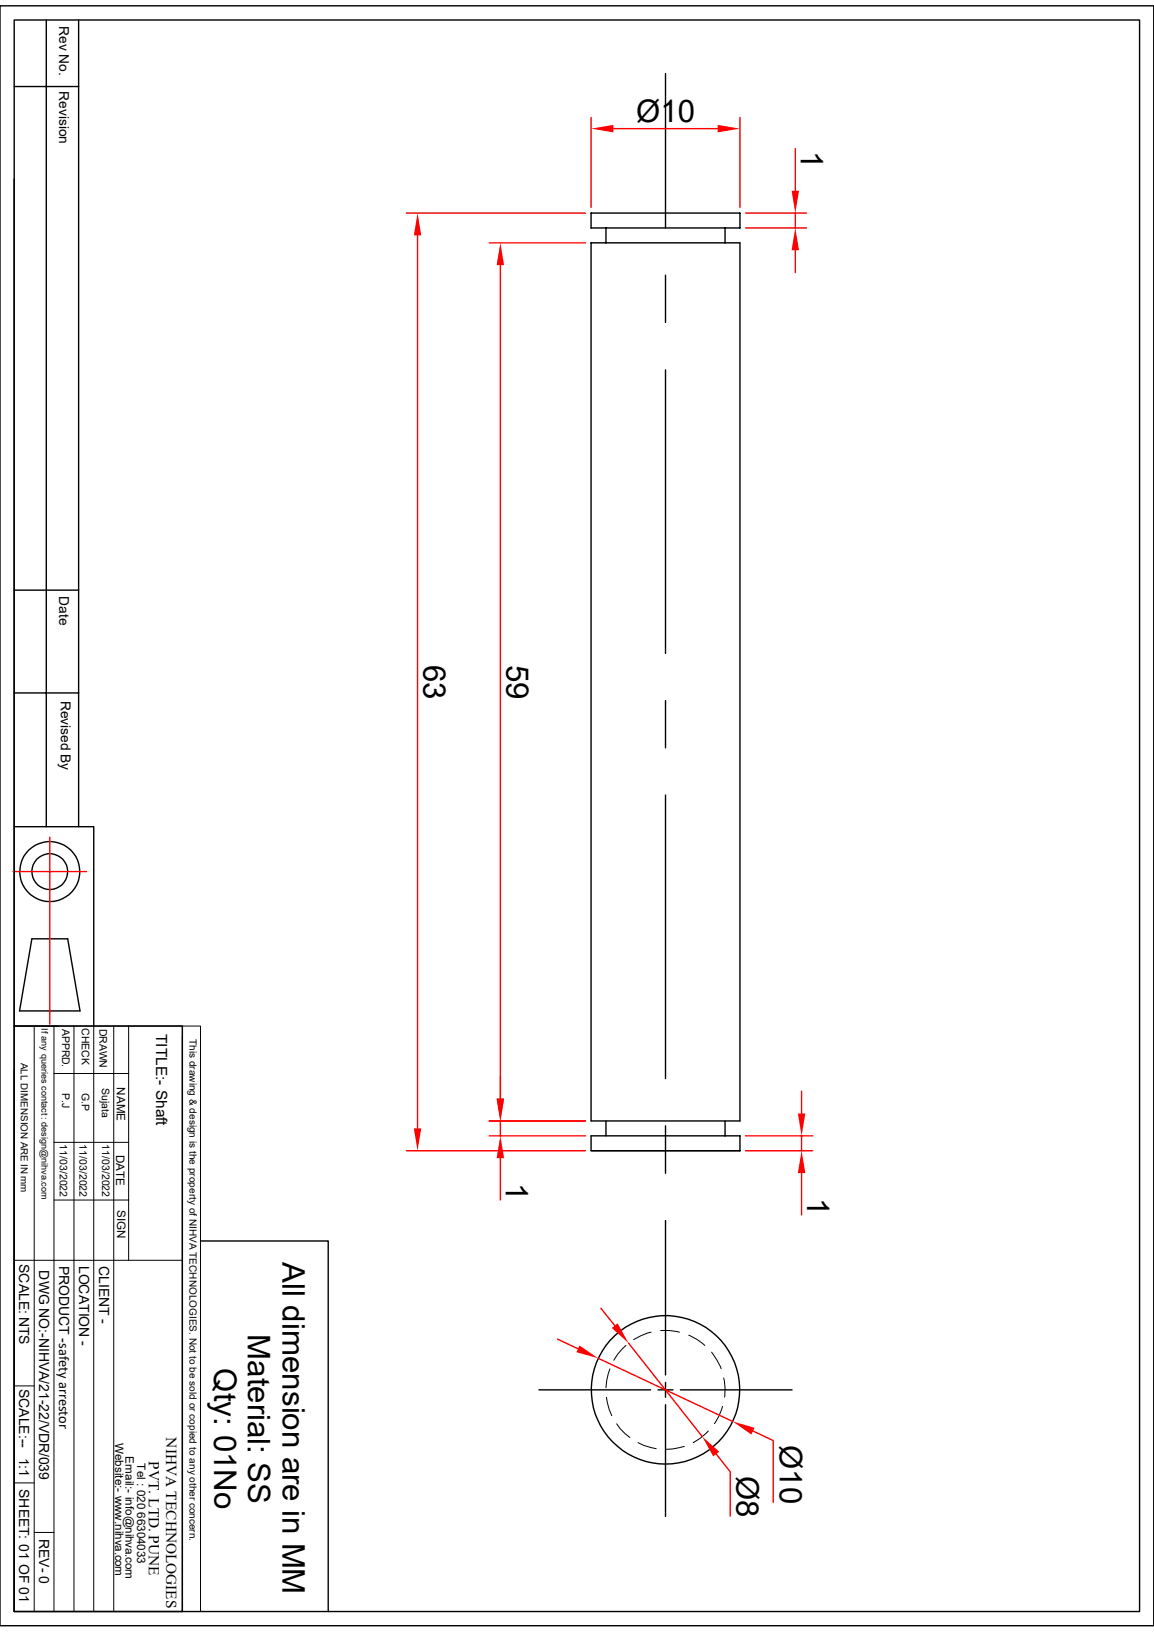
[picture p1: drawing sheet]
<svg xmlns="http://www.w3.org/2000/svg" width="210mm" height="297mm" viewBox="0 0 210 297" stroke-linecap="round" stroke-linejoin="round" font-family="sans-serif">
<g fill="none" stroke="#000" stroke-width=".25">
<path d="M0 1.1h210v294.8h-210zM2.6 3.6h204.8v289.7h-204.8zM2.6 15.7h11.7M8.4 3.6v146.9M14.3 3.6v146.9M121.1 13.4v28.1M2.6 32.6v117.9h14.5v36.2M107.6 38.8h27.1v2.7h-27.1zM110.3 41.5v2.7M121.1 50.1v8.6M132 41.5v2.7M121.1 67.3v51.6"/>
<path d="M2.6 107.4h11.7M2.6 126.1h11.7M121.1 127.5v8.6M2.6 150.5v36.2M121.1 144.7v51.6M5.8 170.9h6.5l2.3 13.1h-11zM2.6 186.7h30.6v106.6h-30.6zM2.6 194.8v98.5M107.6 204v-159.8h27.1v159.8M107.6 206.7h27.1v2.7h-27.1zM107.6 209.4h27.1M110.3 204v2.7"/>
<path d="M121.1 204.9v8.6M132 204v2.7M121.1 222.1v28.1M98.1 252.9h20.3M119.8 252.9h2.7M121.1 255.7v20.3M121.1 251.6v2.7M123.8 252.9h20.3"/>
<circle cx="9.1" cy="158.6" r="5.5"/>
<circle cx="9.1" cy="158.6" r="3.3"/>
<circle cx="121.1" cy="252.9" r="13.5"/>
</g>
<g fill="none" stroke="#000" stroke-width=".18">
<path d="M2.6 186.7h30.6M6.2 186.7v106.6M9.8 195.4h13.6M9.8 186.7v106.6M13.5 186.7v106.6M17.1 186.7v106.6M20.7 186.7v106.6M23.4 186.7v42.7M33.2 186.7h3.3v106.6h-3.3zM33.2 188.6v104.7M9.8 218.4h13.6M9.8 207.9h13.6"/>
<path d="M2.6 229.4h30.6M2.6 252.2h3.6M110.4 254.3l.5 2.2 .4 1.1M111 249.1l-.6 2.2-.1 1.3M112.2 259.1l.7 .9 1.7 1.6M113.9 244.9a9 9 0 0 0-2.2 2.7M118.5 242.4l-1.9 .7-1.3 .7M120.2 242.1h1.6l1.9 .3M125.3 243a9.8 9.8 0 0 1 3 1.9M129.5 246.1l1 1.4 .7 1.6M131.5 255.9a9 9 0 0 1-1.5 3.2M131.7 250.8a9.2 9.2 0 0 1 .2 3.5"/>
<path d="M2.6 269.9h3.6M6.2 278.9h3.6M116.1 262.6l1.1 .5 2.2 .6M124.5 263.2l-2.1 .5-1.3 .1M128.9 260.4a10.2 10.2 0 0 1-2.7 2.2"/>
</g>
<path d="M107.6 21.4v16.4M111.6 23.4h19M134.7 21.4v16.4M2.4 158.6h13.3M9.1 152.4v34" fill="none" stroke="#f00" stroke-width=".25"/>
<g fill="#f00">
<path d="M130.6 22.7l4.1 .7-4.1 .7z"/>
<path d="M107.6 23.4l4-.7v1.4z"/>
</g>
<path d="M91.1 195.9v4M89 204h17.6M89 206.7h17.6M91.1 204v2.7M91.1 210.8v7.6" fill="none" stroke="#f00" stroke-width=".25"/>
<g fill="#f00">
<path d="M90.4 199.9h1.3l-.6 4.1z"/>
<path d="M91.1 206.7l.6 4.1h-1.3z"/>
</g>
<path d="M145.9 198.6v4M135.7 206.7h12.2M135.7 209.4h12.2M145.9 206.7v2.7M145.9 213.5v7.6" fill="none" stroke="#f00" stroke-width=".25"/>
<g fill="#f00">
<path d="M145.2 202.6h1.4l-.7 4.1z"/>
<path d="M145.9 209.4l.7 4.1h-1.4z"/>
</g>
<path d="M135.7 38.8h11.1M144.7 27.1v7.6M144.7 38.8v2.7M135.7 41.5h11.1M144.7 45.6v4" fill="none" stroke="#f00" stroke-width=".25"/>
<g fill="#f00">
<path d="M144.7 41.5l.7 4.1h-1.3z"/>
<path d="M144.1 34.7h1.3l-.7 4.1z"/>
</g>
<path d="M89 44.2h17.6M91.1 48.3v151.6M89 204h17.6" fill="none" stroke="#f00" stroke-width=".25"/>
<g fill="#f00">
<path d="M90.4 199.9h1.3l-.6 4.1z"/>
<path d="M91.1 44.2l.6 4.1h-1.3z"/>
</g>
<path d="M101.5 243.7l3.7 1.7M108.8 247.2l24.5 11.5M137 260.4l3.7 1.8v11.2" fill="none" stroke="#f00" stroke-width=".25"/>
<g fill="#f00">
<path d="M105.5 244.9l3.3 2.3-3.9-1.1z"/>
<path d="M133.3 258.7l4 1.1-.6 1.3z"/>
</g>
<path d="M109.3 238.1l2.6 3.2M114.4 244.4l13.4 17.1M130.3 264.6l2.6 3.2v8.1" fill="none" stroke="#f00" stroke-width=".25"/>
<g fill="#f00">
<path d="M111.3 241.7l1.1-.9 2 3.6z"/>
<path d="M127.8 261.5l3.1 2.7-1.1 .8z"/>
</g>
<path d="M107.6 204h27.1" fill="none" stroke="#000" stroke-width=".25"/>
<path d="M74 38.8h32.6M76 42.8v162.6M74 209.4h32.6" fill="none" stroke="#f00" stroke-width=".25"/>
<g fill="#f00">
<path d="M76 38.8l.7 4h-1.4z"/>
<path d="M75.3 205.4h1.4l-.7 4z"/>
</g>
<path d="M36.5 225.8h23.2v67.5" fill="none" stroke="#000" stroke-width=".25"/>
<g font-size="5.7">
<text x="115.8" y="22.2">Ø10</text>
<text x="145.8" y="27.4" transform="rotate(90 145.8 27.4)">1</text>
<text x="77.1" y="121" transform="rotate(90 77.1 121)">63</text>
<text x="92.2" y="120.9" transform="rotate(90 92.2 120.9)">59</text>
<text x="92.1" y="215.3" transform="rotate(90 92.1 215.3)">1</text>
<text x="146.9" y="218" transform="rotate(90 146.9 218)">1</text>
<text x="51.4" y="229.6" transform="rotate(90 51.4 229.6)">All dimension are in MM</text>
<text x="45.1" y="242.8" transform="rotate(90 45.1 242.8)">Material: SS</text>
<text x="39" y="249" transform="rotate(90 39 249)">Qty: 01No</text>
<text x="141.9" y="263" transform="rotate(90 141.9 263)">Ø10</text>
<text x="134" y="268.6" transform="rotate(90 134 268.6)">Ø8</text>
</g>
<g font-size="2.8">
<text x="28.4" y="188.2" transform="rotate(90 28.4 188.2)">TITLE:- Shaft</text>
<text x="30.3" y="261.6" transform="rotate(90 30.3 261.6)">NIHVA TECHNOLOGIES</text>
<text x="27.1" y="265.9" transform="rotate(90 27.1 265.9)">PVT. LTD. PUNE</text>
</g>
<g font-size="2.5">
<text x="10.8" y="4.7" transform="rotate(90 10.8 4.7)">Rev No.</text>
<text x="10.8" y="16.6" transform="rotate(90 10.8 16.6)">Revision</text>
<text x="10.8" y="108.5" transform="rotate(90 10.8 108.5)">Date</text>
<text x="11" y="127.5" transform="rotate(90 11 127.5)">Revised By</text>
<text x="3.5" y="230" transform="rotate(90 3.5 230)">SCALE: NTS</text>
<text x="7.2" y="231.2" transform="rotate(90 7.2 231.2)">DWG NO:-NIHVA/21-22/VDR/039</text>
<text x="10.8" y="230.3" transform="rotate(90 10.8 230.3)">PRODUCT -safety arrestor</text>
<text x="14.4" y="230.3" transform="rotate(90 14.4 230.3)">LOCATION -</text>
<text x="18" y="230.4" transform="rotate(90 18 230.4)">CLIENT -</text>
<text x="3.5" y="252.7" transform="rotate(90 3.5 252.7)">SCALE:--</text>
<text x="3.5" y="265.3" transform="rotate(90 3.5 265.3)">1:1</text>
<text x="3.5" y="271" transform="rotate(90 3.5 271)">SHEET: 01 OF 01</text>
<text x="7.2" y="280" transform="rotate(90 7.2 280)">REV- 0</text>
</g>
<g font-size="2.1">
<text x="21.3" y="197.9" transform="rotate(90 21.3 197.9)">NAME</text>
<text x="21.1" y="210.1" transform="rotate(90 21.1 210.1)">DATE</text>
<text x="21.3" y="220.2" transform="rotate(90 21.3 220.2)">SIGN</text>
<text x="21" y="262.6" transform="rotate(90 21 262.6)">Website:- www.nihva.com</text>
<text x="22.9" y="265" transform="rotate(90 22.9 265)">Email:- info@nihva.com</text>
<text x="25" y="266.3" transform="rotate(90 25 266.3)">Tel : 020 66304033</text>
</g>
<g font-size="1.9">
<text x="11.3" y="187.2" transform="rotate(90 11.3 187.2)">APPRD.</text>
<text x="14.9" y="187.1" transform="rotate(90 14.9 187.1)">CHECK</text>
<text x="18.1" y="187.2" transform="rotate(90 18.1 187.2)">DRAWN</text>
<text x="18.5" y="198" transform="rotate(90 18.5 198)">Sujata</text>
<text x="11.3" y="198.9" transform="rotate(90 11.3 198.9)">P.J</text>
<text x="14.9" y="199" transform="rotate(90 14.9 199)">G.P</text>
<text x="10.9" y="208.3" transform="rotate(90 10.9 208.3)">11/03/2022</text>
<text x="14.5" y="208.3" transform="rotate(90 14.5 208.3)">11/03/2022</text>
<text x="18.6" y="208.3" transform="rotate(90 18.6 208.3)">11/03/2022</text>
</g>
<g font-size="1.8">
<text x="34.5" y="189.1" transform="rotate(90 34.5 189.1)">This drawing &amp; design is the property of NIHVA TECHNOLOGIES. Not to be sold or copied to any other concern.</text>
<text x="3.8" y="193.4" transform="rotate(90 3.8 193.4)">ALL DIMENSION ARE IN mm</text>
</g>
<text font-size="1.7" x="7.5" y="187.2" transform="rotate(90 7.5 187.2)">If any queries contact : design@nihva.com</text>
</svg>
